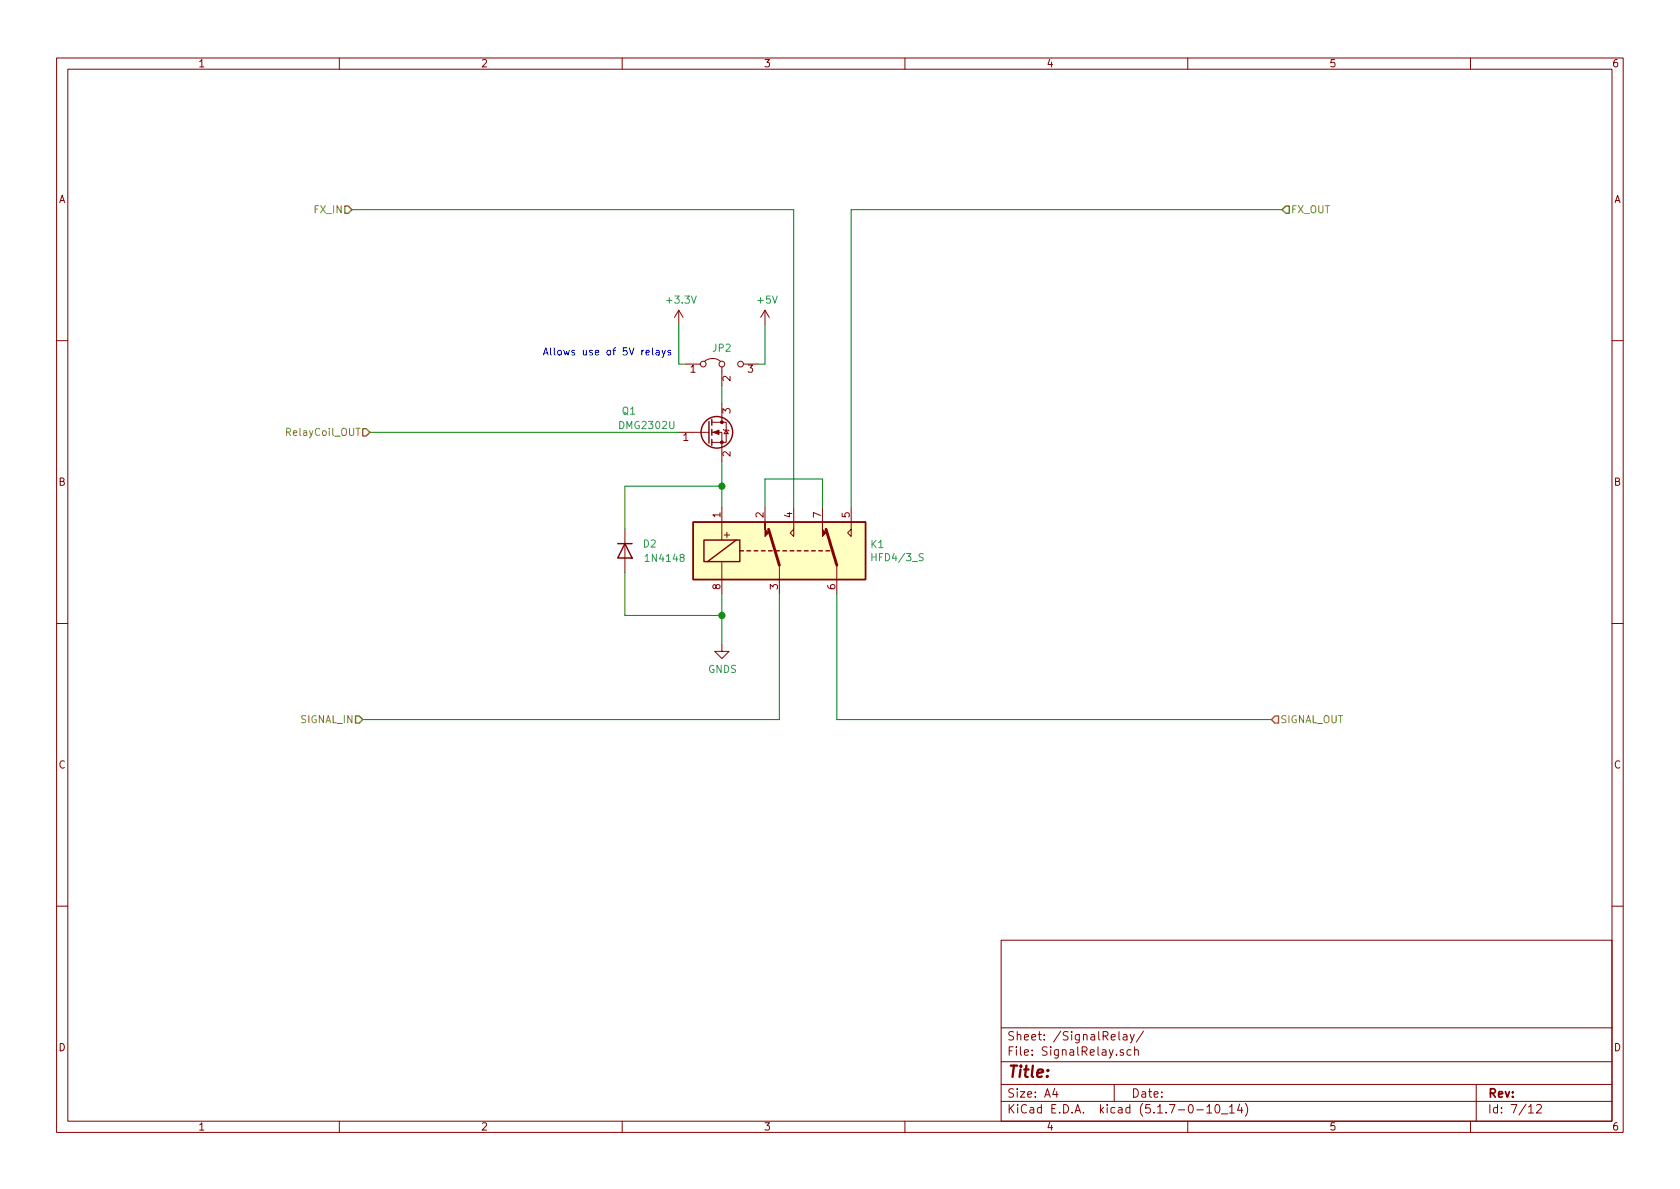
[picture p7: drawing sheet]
<svg xmlns="http://www.w3.org/2000/svg" width="297mm" height="210mm" viewBox="0 0 297 210" stroke-linecap="round" stroke-linejoin="round" font-family="sans-serif">
<g fill="none" stroke="#840000" stroke-width=".18">
<path d="M10 10.3h277v189.9h-277zM12 12.2h273v186.1h-273zM60 10.3v1.9M110 10.3v1.9M160 10.3v1.9M210 10.3v1.9M260 10.3v1.9M120 54.9l-.7 1.2M120 54.9v2.5M120 54.9l.8 1.2M135.3 54.9l-.8 1.2M135.3 54.9v2.5"/>
<path d="M135.3 54.9l.7 1.2M10 60.2h2M120 76.4h5.3M121.3 64.4h2.5M124.6 63.9a2.26 2.26 0 0 1 2.8 0M125.9 76.4h1.7v5.1M125.9 74.7h2.5v3.5h-2.5M127.6 64.9v3.3M127.6 71.4v3.3M127.9 75.9l.1 .2h.8l.1 .1M128.4 76.1l.4 .6h-.8zM131.4 64.4h2.6"/>
<path d="M285 60.2h2M110.5 93.6v7.6M127.6 89.8v5.7M127.6 99.3v5.7M135.3 89.8v2.5M137.8 99.9v5.1M140.3 89.8v5.1l-.6-.7 .6-.6M145.4 89.8v2.5M148 99.9v5.1M150.5 89.8v5.1l-.6-.7 .6-.6M10 110.3h2M127.6 113.9v1.3h1.3l-1.3 1.3-1.2-1.3h1.2"/>
<path d="M285 110.3h2M10 160.2h2M177 166.3h108v32h-108zM285 160.2h2M60 198.3v1.9M110 198.3v1.9M160 198.3v1.9M177 194.8h108M177 191.8h108M177 187.8h108M177 181.8h108M186.5 192.5l-.4 1h1"/>
<path d="M186.8 193v1M197 191.8v3M197.8 182.4v1.3l.2 .2M198.6 185.7a.37 .37 0 0 0-.6 .1l.1 .2 .5 .2 .1 .1-.2 .3-.5-.1M198.6 183h.6l.1 .9M199.3 183.3l-.5 .1a.29 .29 0 0 0-.3 .2 .29 .29 0 0 0 .3 .3l.5-.1M199.8 182.9l.4 1M200 185.7l-.5-.1-.2 .3v.6l.2 .1 .5-.1M200.6 182.9l-.5 1.4-.3 .1M200.6 185.7h.1a.37 .37 0 0 1 .6 .1v.8M200.6 185.1v1.5M202.2 182.3l-1.3 2"/>
<path d="M210 198.3v1.9M211.6 196.3h1.2M213.4 195.8l.4-.5v1.5M213.4 196.8h.8M215 195.4l.3-.1a.94 .94 0 0 1 0 1.5 .8 .8 0 0 1-.6-.6 .8 .8 0 0 1 .3-.8zM216 197h1.1M217.4 195.8l.4-.5v1.5M217.4 196.8h.8M219.2 195.2l-.4 1.1h.9M219.5 195.8v1M220.2 195.1a1.71 1.71 0 0 1 0 2.3M260 198.3v1.9"/>
<path d="M261 191.8v6.5M270.3 195.8l.4-.5v1.5M270.3 196.8h.8M271.7 195.5l.2-.2h.4l.2 .5-.9 1h.9"/>
<circle cx="124.3" cy="64.4" r=".51"/>
<circle cx="127.6" cy="64.4" r=".51"/>
<circle cx="130.9" cy="64.4" r=".51"/>
</g>
<g fill="none" stroke="#840000" stroke-width=".25">
<path d="M125.3 74.5v3.9M125.9 74.2v1M125.9 75.9v1.1M125.9 77.7v1M109.2 96.1h2.6M110.5 96.1l1.3 2.6h-2.6zM122.6 92.3h30.4v10.2h-30.4zM124.5 95.5h6.3v3.8h-6.3zM130.2 95.5l-5.1 3.8M130.8 97.4h.6M132.1 97.4h.6M133.3 97.4h.7"/>
<path d="M134.6 97.4h.7M135.9 97.4h.6M137.2 97.4h.6M138.4 97.4h.7M139.7 97.4h.6M141 97.4h.6M142.2 97.4h.7M143.5 97.4h.6M144.8 97.4h.6M146 97.4h.7"/>
<circle cx="126.7" cy="76.4" r="2.79"/>
</g>
<g fill="#840000" stroke="#840000" stroke-width=".18">
<path d="M126.1 76.4l1-.3v.7z"/>
<path d="M135.3 92.3v1.3l.6 .6-.6 .7z"/>
<path d="M145.4 92.3v1.3l.6 .6-.6 .7z"/>
<circle cx="127.6" cy="78.2" r=".25"/>
<circle cx="127.6" cy="74.7" r=".25"/>
</g>
<path d="M122.6 92.3h30.4v10.2h-30.4z" fill="#ffffc2" stroke="#ffffc2" stroke-width=".18"/>
<path d="M135.9 93.6l1.9 6.3M146 93.6l2 6.3" fill="none" stroke="#840000" stroke-width=".51"/>
<g fill="none" stroke="#008400" stroke-width=".18">
<path d="M62.2 37.1h78.1v52.7M226.7 37.1h-76.2v52.7M120 57.4v7h1.3M135.3 57.4v7h-1.3M65.4 76.4h54.6M127.6 68.2v3.2M127.6 86h-17.1v7.6M127.6 81.5v8.3M135.3 89.8v-5.1h10.1v5.1M110.5 101.2v7.6h17.1M127.6 105v8.9M137.8 105v22.2h-73.7"/>
<path d="M148 105v22.2h76.8"/>
</g>
<path d="M61 36.4h.6l.6 .7-.6 .6h-.6zM227.3 36.4h.7v1.3h-.7l-.6-.6zM64.1 75.8h.7l.6 .6-.6 .7h-.7zM62.9 126.6h.6l.6 .6-.6 .7h-.6zM225.4 126.6h.7v1.3h-.7l-.6-.7z" fill="none" stroke="#848400" stroke-width=".25"/>
<path d="M114.2 62.4l.6-.2v-.2l-.4-.1-.2 .2 .1 .6h.5M115.4 61.5v1.1l.1 .2M116 62h.5l.1 .8M116.6 62.2l-.4 .1-.2 .2v.2h.6M117 61.9l.3 .9M117.7 61.9l-.5 1.2-.2 .1M118.6 62l-.3-.1-.2 .2v.2l.5 .1v.3h-.5" fill="none" stroke="#0000c2" stroke-width=".18"/>
<g fill="#008400" stroke="#008400" stroke-width=".25">
<circle cx="127.6" cy="86" r=".51"/>
<circle cx="127.6" cy="108.8" r=".51"/>
</g>
<text font-size="2.8" fill="#840000" x="178" y="190.5">Title:</text>
<g font-size="2.1" fill="#840000">
<text x="178" y="184">Sheet: /SignalRelay/</text>
<text x="178" y="186.7">File: SignalRelay.sch</text>
<text x="178" y="196.9">KiCad E.D.A. kicad (5.1.7-0-10_14)</text>
<text x="178" y="194.1">Size: A4</text>
<text x="200" y="194.1">Date:</text>
<text x="263" y="194.1">Rev:</text>
<text x="263" y="196.9">Id: 7/12</text>
</g>
<g font-size="1.8" fill="#840000">
<text x="35" y="11.9">1</text>
<text x="85" y="11.9">2</text>
<text x="135" y="11.9">3</text>
<text x="185" y="11.9">4</text>
<text x="235" y="11.9">5</text>
<text x="285" y="11.9">6</text>
<text x="10.4" y="35.9">A</text>
<text x="285.4" y="35.9">A</text>
<text x="122.1" y="65.9">1</text>
<text x="132.2" y="65.9">3</text>
<text x="129.2" y="67.4" transform="rotate(-90 129.2 67.4)">2</text>
<text x="120.8" y="78">1</text>
<text x="129.2" y="73.1" transform="rotate(-90 129.2 73.1)">3</text>
<text x="129.2" y="80.7" transform="rotate(-90 129.2 80.7)">2</text>
<text x="10.4" y="85.9">B</text>
<text x="285.4" y="85.9">B</text>
<text x="127.4" y="91.5" transform="rotate(-90 127.4 91.5)">1</text>
<text x="128" y="95.2">+</text>
<text x="135" y="91.5" transform="rotate(-90 135 91.5)">2</text>
<text x="140.1" y="91.5" transform="rotate(-90 140.1 91.5)">4</text>
<text x="145.2" y="91.5" transform="rotate(-90 145.2 91.5)">7</text>
<text x="150.2" y="91.5" transform="rotate(-90 150.2 91.5)">5</text>
<text x="127.4" y="104.2" transform="rotate(-90 127.4 104.2)">8</text>
<text x="137.5" y="104.2" transform="rotate(-90 137.5 104.2)">3</text>
<text x="147.7" y="104.2" transform="rotate(-90 147.7 104.2)">6</text>
<text x="10.4" y="135.9">C</text>
<text x="285.4" y="135.9">C</text>
<text x="10.4" y="185.9">D</text>
<text x="285.4" y="185.9">D</text>
<text x="35" y="199.9">1</text>
<text x="85" y="199.9">2</text>
<text x="135" y="199.9">3</text>
<text x="185" y="199.9">4</text>
<text x="235" y="199.9">5</text>
<text x="285" y="199.9">6</text>
</g>
<g font-size="1.8" fill="#848400">
<text x="55.7" y="37.7">FX_IN</text>
<text x="228.2" y="37.7">FX_OUT</text>
<text x="51.1" y="77.1">RelayCoil_OUT</text>
<text x="53.2" y="127.9">SIGNAL_IN</text>
<text x="226.3" y="127.9">SIGNAL_OUT</text>
</g>
<g font-size="1.8" fill="#008484">
<text x="118.1" y="53.7">+3.3V</text>
<text x="134" y="53.7">+5V</text>
<text x="126.1" y="62.2">JP2</text>
<text x="109.7" y="75.9">DMG2302U</text>
<text x="110" y="73.3">Q1</text>
<text x="113.8" y="96.8">D2</text>
<text x="114.4" y="99.4">1N4148</text>
<text x="154" y="96.9">K1</text>
<text x="154.6" y="99.2">HFD4/3_S</text>
<text x="125.2" y="119">GNDS</text>
</g>
<text font-size="1.8" fill="#0000c2" x="95.9" y="62.9">Allows use of 5V relays</text>
</svg>
